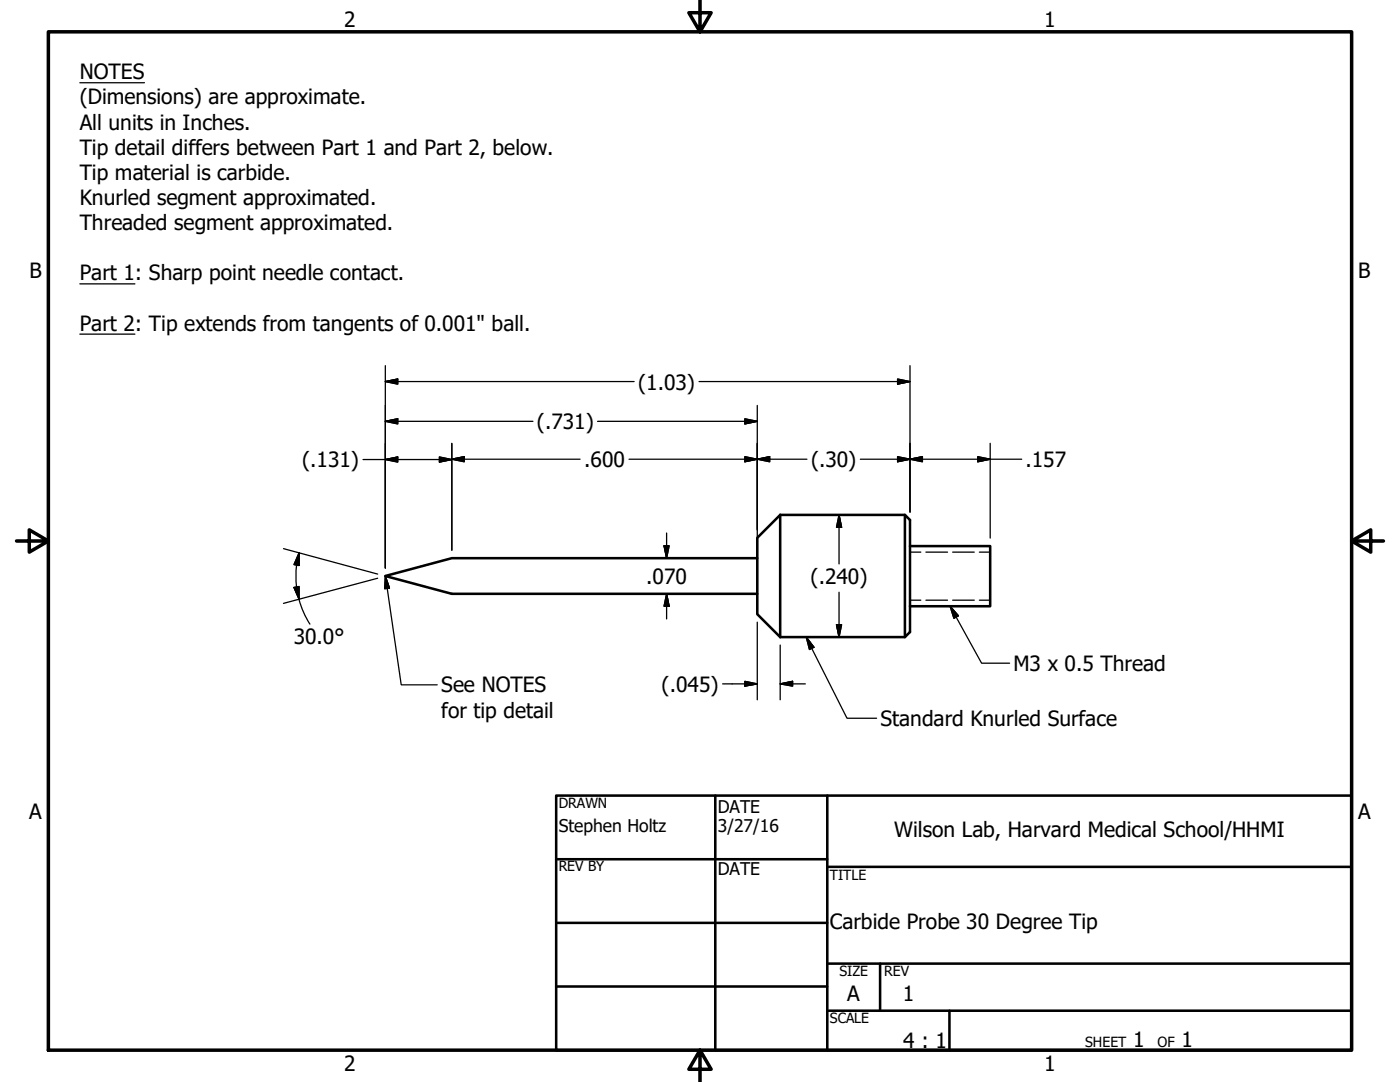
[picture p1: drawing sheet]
<svg xmlns="http://www.w3.org/2000/svg" width="279mm" height="216mm" viewBox="0 0 279 216" stroke-linecap="round" stroke-linejoin="round" font-family="sans-serif">
<!-- layer: Visible (ANSI) -->
<path d="M151.1 111.4h-60.9l-13.3 3.5 13.3 3.6h60.9M155.7 102.7l-4.6 4.6v15.3l4.6 4.5M155.7 102.7v24.4M155.7 102.7h24.9M180.6 102.7l1 1.1v22.3l-1 1zM181.6 109h16v12h-16M155.7 127.1h24.9" fill="none" stroke="#000" stroke-width=".51"/>
<!-- layer: Hidden Narrow (ANSI) -->
<path d="M181.6 110.2h2.2M181.6 119.8h2.2M184.8 110.2h4.3M184.8 119.8h4.3M190.1 110.2h4.3M190.1 119.8h4.3M195.5 110.2h2.1M195.5 119.8h2.1" fill="none" stroke="#000" stroke-width=".25"/>
<!-- layer: Border (ANSI) -->
<path d="M9.7 6.3h260v203.2h-260zM139.7 0v6.3l-2.2-3.8h4.4l-2.2 3.8M3.3 107.9h6.4l-3.9-2.2v4.5l3.9-2.3M269.7 107.9l3.9 2.3v-4.5l-3.9 2.2h6.4M139.7 209.5l2.2 3.9h-4.4l2.2-3.9v6.4" fill="none" stroke="#000" stroke-width=".7"/>
<!-- layer: Title (ANSI) -->
<path d="M111 158.8h158.7v50.7h-158.7zM142.7 158.8v50.7M165.1 158.8v50.7M111 171.4h54.1M165.1 173h104.6M111 184.1h54.1M111 196.8h54.1M165.1 192.3h104.6M175.6 192.3v9.4M165.1 201.7h104.6M189.5 201.7v7.8" fill="none" stroke="#000" stroke-width=".51"/>
<!-- layer: Dimension (ANSI) -->
<g fill="none" stroke="#000" stroke-width=".25">
<path d="M76.9 76.1l2.5-.5v1zM76.9 73v40.3M76.9 76.1h49.7M139.5 76.1h42.1M179.1 75.6l2.5 .5-2.5 .5zM181.6 73v29.2M72.5 91.7h17.7M76.9 84.1l2.5-.5v1zM76.9 91.7l2.5-.5v1zM76.9 84.1h29.5M87.7 91.2l2.5 .5-2.5 .5zM90.2 91.6l2.4-.5v1z"/>
<path d="M90.2 91.6h25.6M90.2 88.5v21.3M119.3 84.1h31.8M125.5 91.6h35.5M148.7 91.1l2.4 .5-2.4 .5zM148.7 83.6l2.4 .5-2.4 .5zM151.1 91.6l2.5-.5v1zM151.1 80.9v28.9M171.7 91.6h32.2M179.1 91.1l2.5 .5-2.5 .5zM181.6 91.6l2.5-.5v1zM195.1 91.1l2.5 .5-2.5 .5z"/>
<path d="M197.6 88.5v18.9M56.6 109.5l18.8 5.1M58.7 117.2l1-.2v2.6zM59.2 112.8l-.1 3.7 .6 3.1a16.7 16.7 0 0 0 2.1 4.9M59.7 110.3v2.5l-1-.2zM59.7 110.3l-.5 2.5M75.4 115.4l-18.8 5M132.5 108.9h1l-.5 2.5zM133 118.5l.5 2.5h-1zM133 106.4v5M133 118.5v5M167.4 102.7l.6 2.5h-1.1z"/>
<path d="M167.4 102.7v9.8M167.4 118.2v8.9M144.2 136.5h6.9M148.7 136l2.4 .5-2.4 .4zM151.1 124.1v15.5M155.7 136.5l2.5-.5v.9zM155.7 136.5h5M155.7 128.7v10.9M166.9 124.7h1.1l-.6 2.4z"/>
</g>
<g fill="#000" stroke="#000" stroke-width=".25">
<path d="M76.9 76.1l2.5-.5zM76.9 76.1l2.5-.5v1zM179.1 76.6l2.5-.5zM179.1 75.6l2.5 .5-2.5 .5zM76.9 84.1l2.5-.5zM76.9 84.1l2.5-.5v1zM76.9 91.7l2.5-.5zM76.9 91.7l2.5-.5v1zM87.7 92.2l2.5-.5zM87.7 91.2l2.5 .5-2.5 .5zM90.2 91.6l2.4-.5zM90.2 91.6l2.4-.5v1z"/>
<path d="M148.7 92.1l2.4-.5zM148.7 91.1l2.4 .5-2.4 .5zM148.7 84.6l2.4-.5zM148.7 83.6l2.4 .5-2.4 .5zM151.1 91.6l2.5-.5zM151.1 91.6l2.5-.5v1zM179.1 92.1l2.5-.5zM179.1 91.1l2.5 .5-2.5 .5zM181.6 91.6l2.5-.5zM181.6 91.6l2.5-.5v1zM195.1 92.1l2.5-.5zM195.1 91.1l2.5 .5-2.5 .5z"/>
<path d="M58.7 117.2l1 2.4zM58.7 117.2l1-.2v2.6zM59.7 110.3v2.5zM59.7 110.3v2.5l-1-.2zM132.5 108.9l.5 2.5zM132.5 108.9h1l-.5 2.5zM167.4 102.7l.6 2.5zM167.4 102.7l.6 2.5h-1.1zM133 118.5l.5 2.5zM133 118.5l.5 2.5h-1zM148.7 136.9l2.4-.4zM148.7 136l2.4 .5-2.4 .4z"/>
<path d="M155.7 136.5l2.5-.5zM155.7 136.5l2.5-.5v.9zM166.9 124.7l.5 2.4zM166.9 124.7h1.1l-.6 2.4z"/>
</g>
<!-- layer: Symbol (ANSI) -->
<path d="M15.9 16.5h12.9M15.9 56.6h11M15.9 66.7h11M76.9 114.9l.8 2.4-.9 .2zM76.9 114.9l3.2 21.8h7.1M160.9 127.1l1.5 2.1-.9 .4zM160.9 127.1l8.1 16.2h5.9M189.6 121l1.7 1.9-.9 .5zM189.6 121l6.3 11.3h5.6" fill="none" stroke="#000" stroke-width=".25"/>
<path d="M76.9 114.9l.8 2.4zM76.9 114.9l.8 2.4-.9 .2zM160.9 127.1l1.5 2.1zM160.9 127.1l1.5 2.1-.9 .4zM189.6 121l1.7 1.9zM189.6 121l1.7 1.9-.9 .5z" fill="#000" stroke="#000" stroke-width=".25"/>
<g font-size="4.2">
<text x="68.7" y="5.3">2</text>
<text x="208.4" y="5.3">1</text>
<text x="15.9" y="15.8">NOTES</text>
<text x="15.9" y="20.8">(Dimensions) are approximate.</text>
<text x="15.9" y="25.8">All units in Inches.</text>
<text x="15.9" y="30.9">Tip detail differs between Part 1 and Part 2, below.</text>
<text x="15.9" y="35.9">Tip material is carbide.</text>
<text x="15.9" y="40.9">Knurled segment approximated.</text>
<text x="15.9" y="45.9">Threaded segment approximated.</text>
<text x="5.9" y="55.5">B</text>
<text x="15.9" y="55.9">Part 1: Sharp point needle contact.</text>
<text x="271.1" y="55.5">B</text>
<text x="15.9" y="66">Part 2: Tip extends from tangents of 0.001&quot; ball.</text>
<text x="127.4" y="77.7">(1.03)</text>
<text x="107.1" y="85.7">(.731)</text>
<text x="60.3" y="93.3">(.131)</text>
<text x="116.6" y="93.2">.600</text>
<text x="161.9" y="93.2">(.30)</text>
<text x="204.7" y="93.2">.157</text>
<text x="129" y="116.5">.070</text>
<text x="161.7" y="116.5">(.240)</text>
<text x="58.6" y="128.5">30.0°</text>
<text x="202.2" y="133.9">M3 x 0.5 Thread</text>
<text x="88.1" y="138.2">See NOTES</text>
<text x="88.1" y="143.2">for tip detail</text>
<text x="132" y="138">(.045)</text>
<text x="175.7" y="144.9">Standard Knurled Surface</text>
<text x="5.8" y="163.4">A</text>
<text x="178.4" y="167.1">Wilson Lab, Harvard Medical School/HHMI</text>
<text x="271" y="163.4">A</text>
<text x="165.6" y="185.3">Carbide Probe 30 Degree Tip</text>
<text x="169.1" y="199.8">A</text>
<text x="180.1" y="199.8">1</text>
<text x="180.3" y="209">4 : 1</text>
<text x="226.1" y="209">1</text>
<text x="235.8" y="209">1</text>
<text x="68.7" y="213.6">2</text>
<text x="208.4" y="213.6">1</text>
</g>
<g font-size="3.5">
<text x="111.5" y="165.9">Stephen Holtz</text>
<text x="143.3" y="166.1">3/27/16</text>
<text x="143.3" y="162.2">DATE</text>
<text x="143.3" y="174.5">DATE</text>
</g>
<g font-size="2.8">
<text x="111.5" y="161.3">DRAWN</text>
<text x="111.5" y="173.9">REV BY</text>
<text x="165.6" y="175.5">TITLE</text>
<text x="167.5" y="194.8">SIZE</text>
<text x="176.5" y="194.8">REV</text>
<text x="165.6" y="204.2">SCALE</text>
<text x="216.6" y="209">SHEET</text>
<text x="231" y="209">OF</text>
</g>
</svg>
